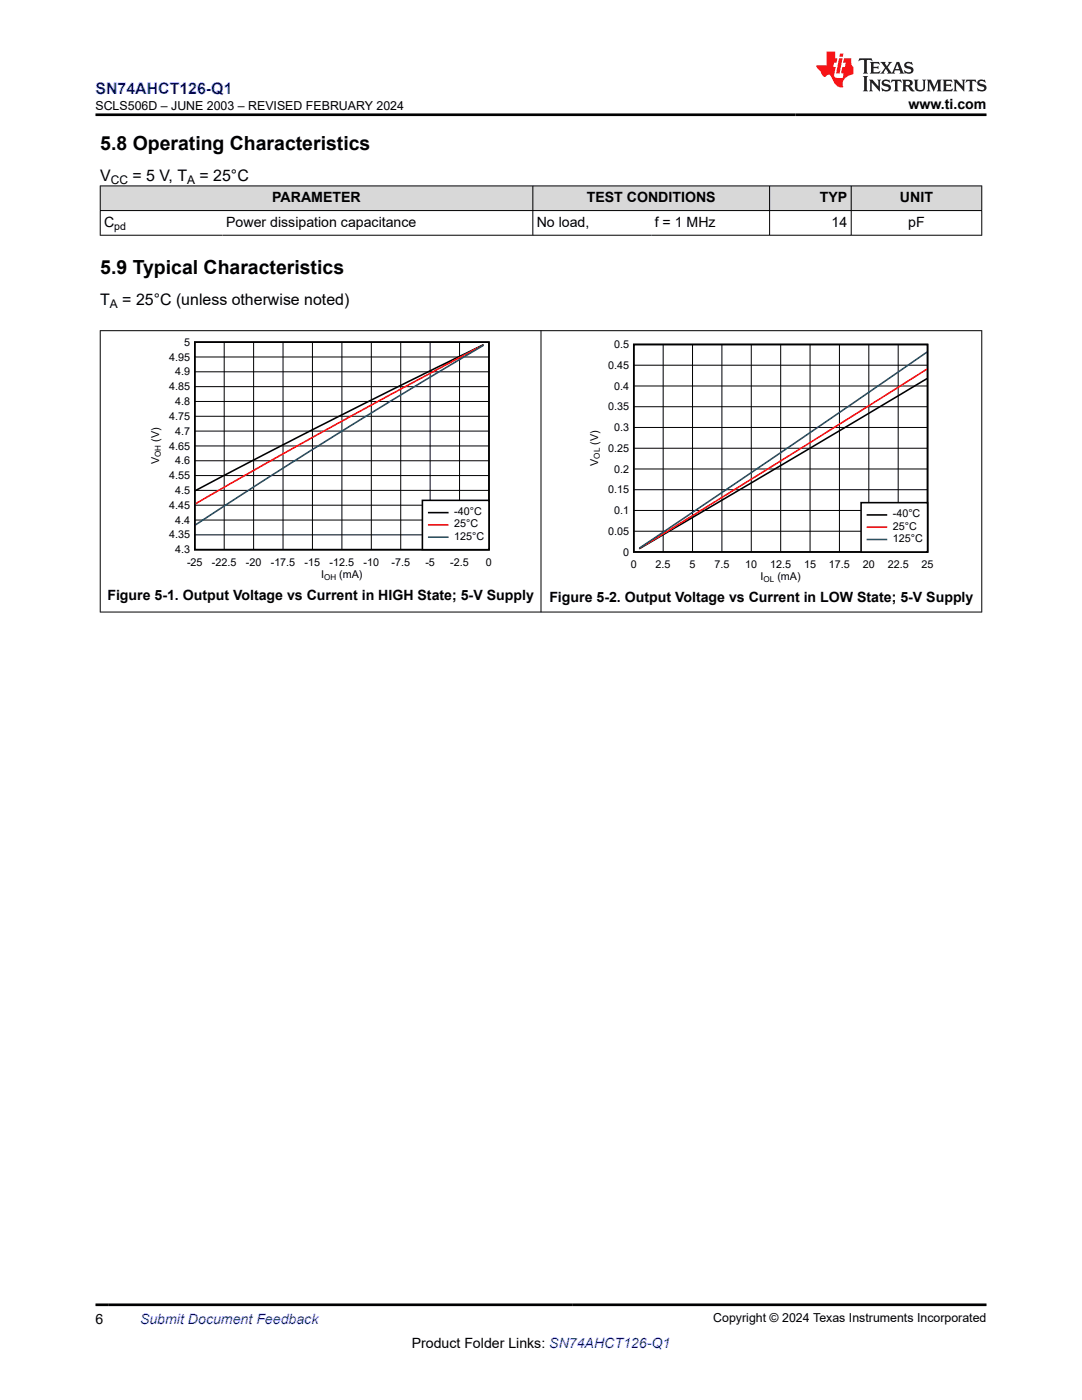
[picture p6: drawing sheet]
<svg xmlns="http://www.w3.org/2000/svg" width="216mm" height="279mm" viewBox="0 0 216 279" stroke-linecap="round" stroke-linejoin="round" font-family="sans-serif">
<g fill="#d8d8d8">
<path d="M20 37.1h175.9v4.9h-175.9z" fill-rule="evenodd"/>
<path d="M20.1 37.2h86.2v4.8h-86.2z" fill-rule="evenodd"/>
<path d="M106.4 37.2h47.1v4.8h-47.1z" fill-rule="evenodd"/>
<path d="M153.6 37.2h16.2v4.8h-16.2z" fill-rule="evenodd"/>
<path d="M169.9 37.2h25.9v4.8h-25.9z" fill-rule="evenodd"/>
</g>
<g fill="none" stroke="#000" stroke-width=".2">
<path d="M19.9 37.1h176.1M20 37v10M106.3 37v10M153.6 37v10M169.9 37v10M195.9 37v10M19.9 42h176.1M19.9 46.9h176.1M38.9 77.2h58.7M38.9 74.2h58.7M38.9 71.2h58.7M44.7 68.3v41.4"/>
<path d="M50.6 68.3v41.4M56.5 68.3v41.4M62.3 68.3v41.4M68.2 68.3v41.4M74.1 68.3v41.4M80 68.3v41.4M85.8 68.3v41.4M91.7 68.3v41.4M38.9 97.9h58.7M38.9 94.9h58.7M38.9 92h58.7M38.9 89h58.7"/>
<path d="M38.9 86h58.7M38.9 83.1h58.7M38.9 80.1h58.7M38.9 106.7h58.7M38.9 103.8h58.7M38.9 100.8h58.7"/>
</g>
<path d="M38.9 68.3h58.7v41.4h-58.7zM96.4 68.8l-32.9 16.4-24.5 12.7" fill="none" stroke="#000" stroke-width=".31"/>
<path d="M96.4 68.9l-29.4 15.8-28 15.8" fill="none" stroke="#f00" stroke-width=".31"/>
<path d="M96.4 69l-29.4 17.8-15.2 9.6-12.8 8.3" fill="none" stroke="#105465" stroke-width=".31"/>
<path d="M84.3 99.9h13.3v9.8h-13.3z" fill-rule="evenodd" fill="#fff"/>
<path d="M126.5 68.7h58.6v41.5h-58.6zM184.9 75.6l-57.3 33.9M84.3 99.9h13.3v9.8h-13.3zM85.5 102.3h3.9" fill="none" stroke="#000" stroke-width=".31"/>
<path d="M184.9 73.7l-57.3 35.7M85.5 104.8h3.9" fill="none" stroke="#f00" stroke-width=".31"/>
<path d="M184.9 70.3l-26.8 18.4-30.5 20.7M85.5 107.2h3.9" fill="none" stroke="#105465" stroke-width=".31"/>
<g fill="none" stroke="#000" stroke-width=".2">
<path d="M126.5 77h58.6M126.5 72.9h58.6M132.3 68.7v41.5M138.2 68.7v41.5M144 68.7v41.5M149.9 68.7v41.5M155.8 68.7v41.5M161.6 68.7v41.5M167.5 68.7v41.5M173.4 68.7v41.5M179.2 68.7v41.5M126.5 97.7h58.6"/>
<path d="M126.5 93.6h58.6M126.5 89.5h58.6M126.5 85.3h58.6M126.5 81.2h58.6M126.5 106h58.6M126.5 101.9h58.6"/>
</g>
<path d="M171.8 100.3h13.3v9.9h-13.3z" fill-rule="evenodd" fill="#fff"/>
<path d="M171.8 100.3h13.3v9.9h-13.3zM173.1 102.8h3.8" fill="none" stroke="#000" stroke-width=".31"/>
<path d="M173.1 105.2h3.8" fill="none" stroke="#f00" stroke-width=".31"/>
<path d="M173.1 107.7h3.8" fill="none" stroke="#105465" stroke-width=".31"/>
<path d="M19.9 66h176.1M20 65.9v56.3M107.9 65.9v56.3M195.9 65.9v56.3M19.9 122.1h176.1" fill="none" stroke="#000" stroke-width=".2"/>
<path d="M171.5 11.6l-.2 .6 .5-.2h.6v.1v2.2l-.2 .4h1l-.2-.4v-2.2v-.1h.5l.5 .2-.1-.6zM173.6 12.4l.2 .3v1.6l-.2 .4h1.9l.1-.6a1.08 1.08 0 0 1-1.3 .2v-.7h.6l.4 .2v-.7l-.4 .2h-.6v-.5l.2-.2a1 1 0 0 1 1 .3l-.1-.5zM175.7 12.4l.9 1.1-1 1.2h.9l-.2-.2 .5-.8 .4 .8-.2 .2h1.6l-.2-.2 .2-.5h.9l.1 .5-.1 .2h.9l-.2-.4-.8-1.9h-.5l-.9 2.1-.9-1.1 .9-1h-.8l.2 .2-.4 .6-.4-.6 .2-.2zM179 12.8l.4 1h-.7zM180.7 12.5a.65 .65 0 0 0-.2 .7 .65 .65 0 0 0 .6 .5l.6 .1 .1 .3a.79 .79 0 0 1-.7 .4 .79 .79 0 0 1-.7-.5l.1 .7 .2-.1a.93 .93 0 0 0 1.1 0 .93 .93 0 0 0 .4-.9 1.46 1.46 0 0 0-1.2-.6l-.1-.3a1.09 1.09 0 0 1 1.2 .2l-.2-.6-.1 .1-.5-.2zM172.2 15.2l.2 .4v2.2l-.2 .4h1l-.2-.4v-2.2l.2-.4zM173.4 15.9l.2 .4v1.5l-.2 .4h.8l-.3-.4 .1-1.3 1.6 1.8v-2l.2-.4h-.7l.1 .2 .1 1.1-1.2-1.3zM176.2 16a.65 .65 0 0 0-.2 .8 .65 .65 0 0 0 .6 .4l.6 .2 .1 .2a.79 .79 0 0 1-.7 .4 .79 .79 0 0 1-.7-.5l.1 .7 .2-.1a.93 .93 0 0 0 1.1 .1 .93 .93 0 0 0 .4-1 1.46 1.46 0 0 0-1.2-.5l-.1-.4a1.09 1.09 0 0 1 1.2 .2l-.1-.6-.2 .1-.5-.1zM177.9 15.9l-.1 .6a.63 .63 0 0 1 .8-.3v1.6l-.3 .4h1l-.2-.4v-1.6a.66 .66 0 0 1 .8 .3l-.1-.6zM180 15.9l.2 .4v1.5l-.2 .4h1l-.2-.2-.1-.7h.5l.1 .2a.79 .79 0 0 0 1.2 .6l-1-.9a.61 .61 0 0 0 .6-.6 .61 .61 0 0 0-.5-.7zM180.8 16.2h.1a.47 .47 0 0 1 .5 .1 .47 .47 0 0 1 .1 .5l-.1 .1-.7 .1zM182.3 15.9l.2 .2a2.27 2.27 0 0 0 .4 2 1.04 1.04 0 0 0 1.7-.7v-1.3l.2-.2h-.8l.2 .4v1.1a.6 .6 0 0 1-.6 .6 .6 .6 0 0 1-.6-.6v-1.1l.3-.4zM184.9 15.9l.2 .4v1.5l-.2 .4h.8l-.3-.4v-1.4l.9 1.9 .9-1.9v1.4l-.3 .4h1l-.2-.4v-1.5l.2-.4h-.8l-.7 1.5-.6-1.5zM188.1 15.9l.2 .4v1.5l-.2 .4h1.9l.1-.6a1.09 1.09 0 0 1-1.3 .2v-.7h.6l.4 .2v-.6l-.4 .2h-.6v-.6l.2-.1a1.01 1.01 0 0 1 1 .3l-.1-.6zM190.2 15.9l.3 .4v1.5l-.3 .4h.8l-.2-.4v-1.3l1.6 1.8v-2l.2-.4h-.7l.2 .2v1.1l-1.2-1.3zM192.8 15.9l-.1 .6a.63 .63 0 0 1 .8-.3v1.6l-.3 .4h1l-.2-.4v-1.6a.66 .66 0 0 1 .8 .3l-.1-.6zM195.2 16a.65 .65 0 0 0-.2 .8 .65 .65 0 0 0 .6 .4l.6 .2 .2 .2a.79 .79 0 0 1-.7 .4 .79 .79 0 0 1-.7-.5l.1 .7 .2-.1a.93 .93 0 0 0 1 .1 .93 .93 0 0 0 .5-1 1.46 1.46 0 0 0-1.3-.5v-.4a1.09 1.09 0 0 1 1.2 .2l-.2-.6-.2 .1-.5-.1z" fill="#231f20"/>
<path d="M164.9 10.3v2.7h-2l.1 .4 .8 1a.95 .95 0 0 0 1 .9 .59 .59 0 0 1 .5-.4 .59 .59 0 0 1 .5 .3l.4 .8a1.59 1.59 0 0 0 2.1 1.4 1.61 1.61 0 0 1 1-2.3l1-.3-.1-1.5a1.59 1.59 0 0 1-.3-1.7h-1.5l-.2 .9h.6l-.2 .9h-.5l-.2 .9v.3l.4 .1-.1 .9h-.7a.73 .73 0 0 1-1-.7l.3-1.5h-.5l.1-.9h.5l.2-.9h-.5v-1.3zM167.4 11.6l-.6 3.1h.7l.6-3.1zM167.6 10.7l-.1 .6h.7l.1-.6z" fill="#ed1c24"/>
<path d="M19 22.9h177.8M19 260.4h177.8" fill="none" stroke="#000" stroke-width=".53"/>
<g font-size="3.9">
<text x="20" y="29.9">5.8 Operating Characteristics</text>
<text x="20" y="54.6">5.9 Typical Characteristics</text>
</g>
<text font-size="3.2" fill="#00f" x="19" y="18.7">SN74AHCT126-Q1</text>
<g font-size="3.2">
<text x="20" y="36.1">V</text>
<text x="26.4" y="36.1">= 5 V, T</text>
<text x="39.8" y="36.1">= 25°C</text>
<text x="20" y="60.8">T</text>
<text x="24.4" y="60.8">= 25°C (unless otherwise noted)</text>
</g>
<g font-size="2.8">
<text x="181.3" y="21.8">www.ti.com</text>
<text x="54.3" y="40.4">PARAMETER</text>
<text x="117.1" y="40.4">TEST CONDITIONS</text>
<text x="163.6" y="40.4">TYP</text>
<text x="179.6" y="40.4">UNIT</text>
<text x="20.8" y="45.3">C</text>
<text x="45.1" y="45.3">Power dissipation capacitance</text>
<text x="107.1" y="45.3">No load,</text>
<text x="130.6" y="45.3">f = 1 MHz</text>
<text x="165.9" y="45.3">14</text>
<text x="181.2" y="45.3">pF</text>
<text x="21.4" y="119.7">Figure 5-1. Output Voltage vs Current in HIGH State; 5-V Supply</text>
<text x="109.6" y="120.1">Figure 5-2. Output Voltage vs Current in LOW State; 5-V Supply</text>
<text x="19" y="264.2">6</text>
<text x="82.1" y="269">Product Folder Links: SN74AHCT126-Q1</text>
</g>
<text font-size="2.8" fill="#00f" x="27.9" y="264.2">Submit Document Feedback</text>
<g font-size="2.5">
<text x="19" y="21.9">SCLS506D – JUNE 2003 – REVISED FEBRUARY 2024</text>
<text x="142.3" y="263.9">Copyright © 2024 Texas Instruments Incorporated</text>
</g>
<g font-size="2.4">
<text x="22.1" y="36.7">CC</text>
<text x="37.4" y="36.7">A</text>
<text x="21.9" y="61.4">A</text>
</g>
<g font-size="2.1">
<text x="22.8" y="45.9">pd</text>
<text x="33.7" y="72">4.95</text>
<text x="36.7" y="69">5</text>
<text x="122.5" y="69.5">0.5</text>
<text x="33.7" y="77.9">4.85</text>
<text x="34.9" y="74.9">4.9</text>
<text x="121.3" y="73.6">0.45</text>
<text x="122.5" y="77.8">0.4</text>
<text x="33.7" y="83.8">4.75</text>
<text x="34.9" y="80.8">4.8</text>
<text x="121.3" y="81.9">0.35</text>
<text x="31.7" y="88.2" transform="rotate(-90 31.7 88.2)">(V)</text>
<text x="33.7" y="89.7">4.65</text>
<text x="34.9" y="86.8">4.7</text>
<text x="119.3" y="88.8" transform="rotate(-90 119.3 88.8)">(V)</text>
<text x="122.5" y="86">0.3</text>
<text x="31.7" y="92.6" transform="rotate(-90 31.7 92.6)">V</text>
<text x="33.7" y="95.6">4.55</text>
<text x="34.9" y="92.7">4.6</text>
<text x="119.3" y="93" transform="rotate(-90 119.3 93)">V</text>
<text x="121.3" y="90.2">0.25</text>
<text x="122.5" y="94.3">0.2</text>
<text x="33.7" y="101.5">4.45</text>
<text x="34.9" y="98.6">4.5</text>
<text x="121.3" y="98.5">0.15</text>
<text x="33.7" y="107.5">4.35</text>
<text x="34.9" y="104.5">4.4</text>
<text x="90.6" y="102.8">-40°C</text>
<text x="90.6" y="105.2">25°C</text>
<text x="90.6" y="107.7">125°C</text>
<text x="121.3" y="106.7">0.05</text>
<text x="122.5" y="102.6">0.1</text>
<text x="178.1" y="103.2">-40°C</text>
<text x="178.1" y="105.7">25°C</text>
<text x="34.9" y="110.4">4.3</text>
<text x="37.3" y="112.9">-25</text>
<text x="42.3" y="112.9">-22.5</text>
<text x="49.1" y="112.9">-20</text>
<text x="54" y="112.9">-17.5</text>
<text x="60.8" y="112.9">-15</text>
<text x="65.8" y="112.9">-12.5</text>
<text x="72.5" y="112.9">-10</text>
<text x="78.1" y="112.9">-7.5</text>
<text x="84.9" y="112.9">-5</text>
<text x="89.8" y="112.9">-2.5</text>
<text x="97" y="112.9">0</text>
<text x="124.3" y="110.9">0</text>
<text x="125.9" y="113.3">0</text>
<text x="130.8" y="113.3">2.5</text>
<text x="137.6" y="113.3">5</text>
<text x="142.6" y="113.3">7.5</text>
<text x="148.7" y="113.3">10</text>
<text x="153.7" y="113.3">12.5</text>
<text x="160.4" y="113.3">15</text>
<text x="165.4" y="113.3">17.5</text>
<text x="172.2" y="113.3">20</text>
<text x="177.1" y="113.3">22.5</text>
<text x="178.1" y="108.1">125°C</text>
<text x="183.9" y="113.3">25</text>
<text x="64.1" y="115.3">I</text>
<text x="67.7" y="115.3">(mA)</text>
<text x="151.8" y="115.8">I</text>
<text x="155.1" y="115.8">(mA)</text>
</g>
<g font-size="1.6">
<text x="32.1" y="91.2" transform="rotate(-90 32.1 91.2)">OH</text>
<text x="119.7" y="91.5" transform="rotate(-90 119.7 91.5)">OL</text>
<text x="64.7" y="115.7">OH</text>
<text x="152.4" y="116.1">OL</text>
</g>
</svg>
